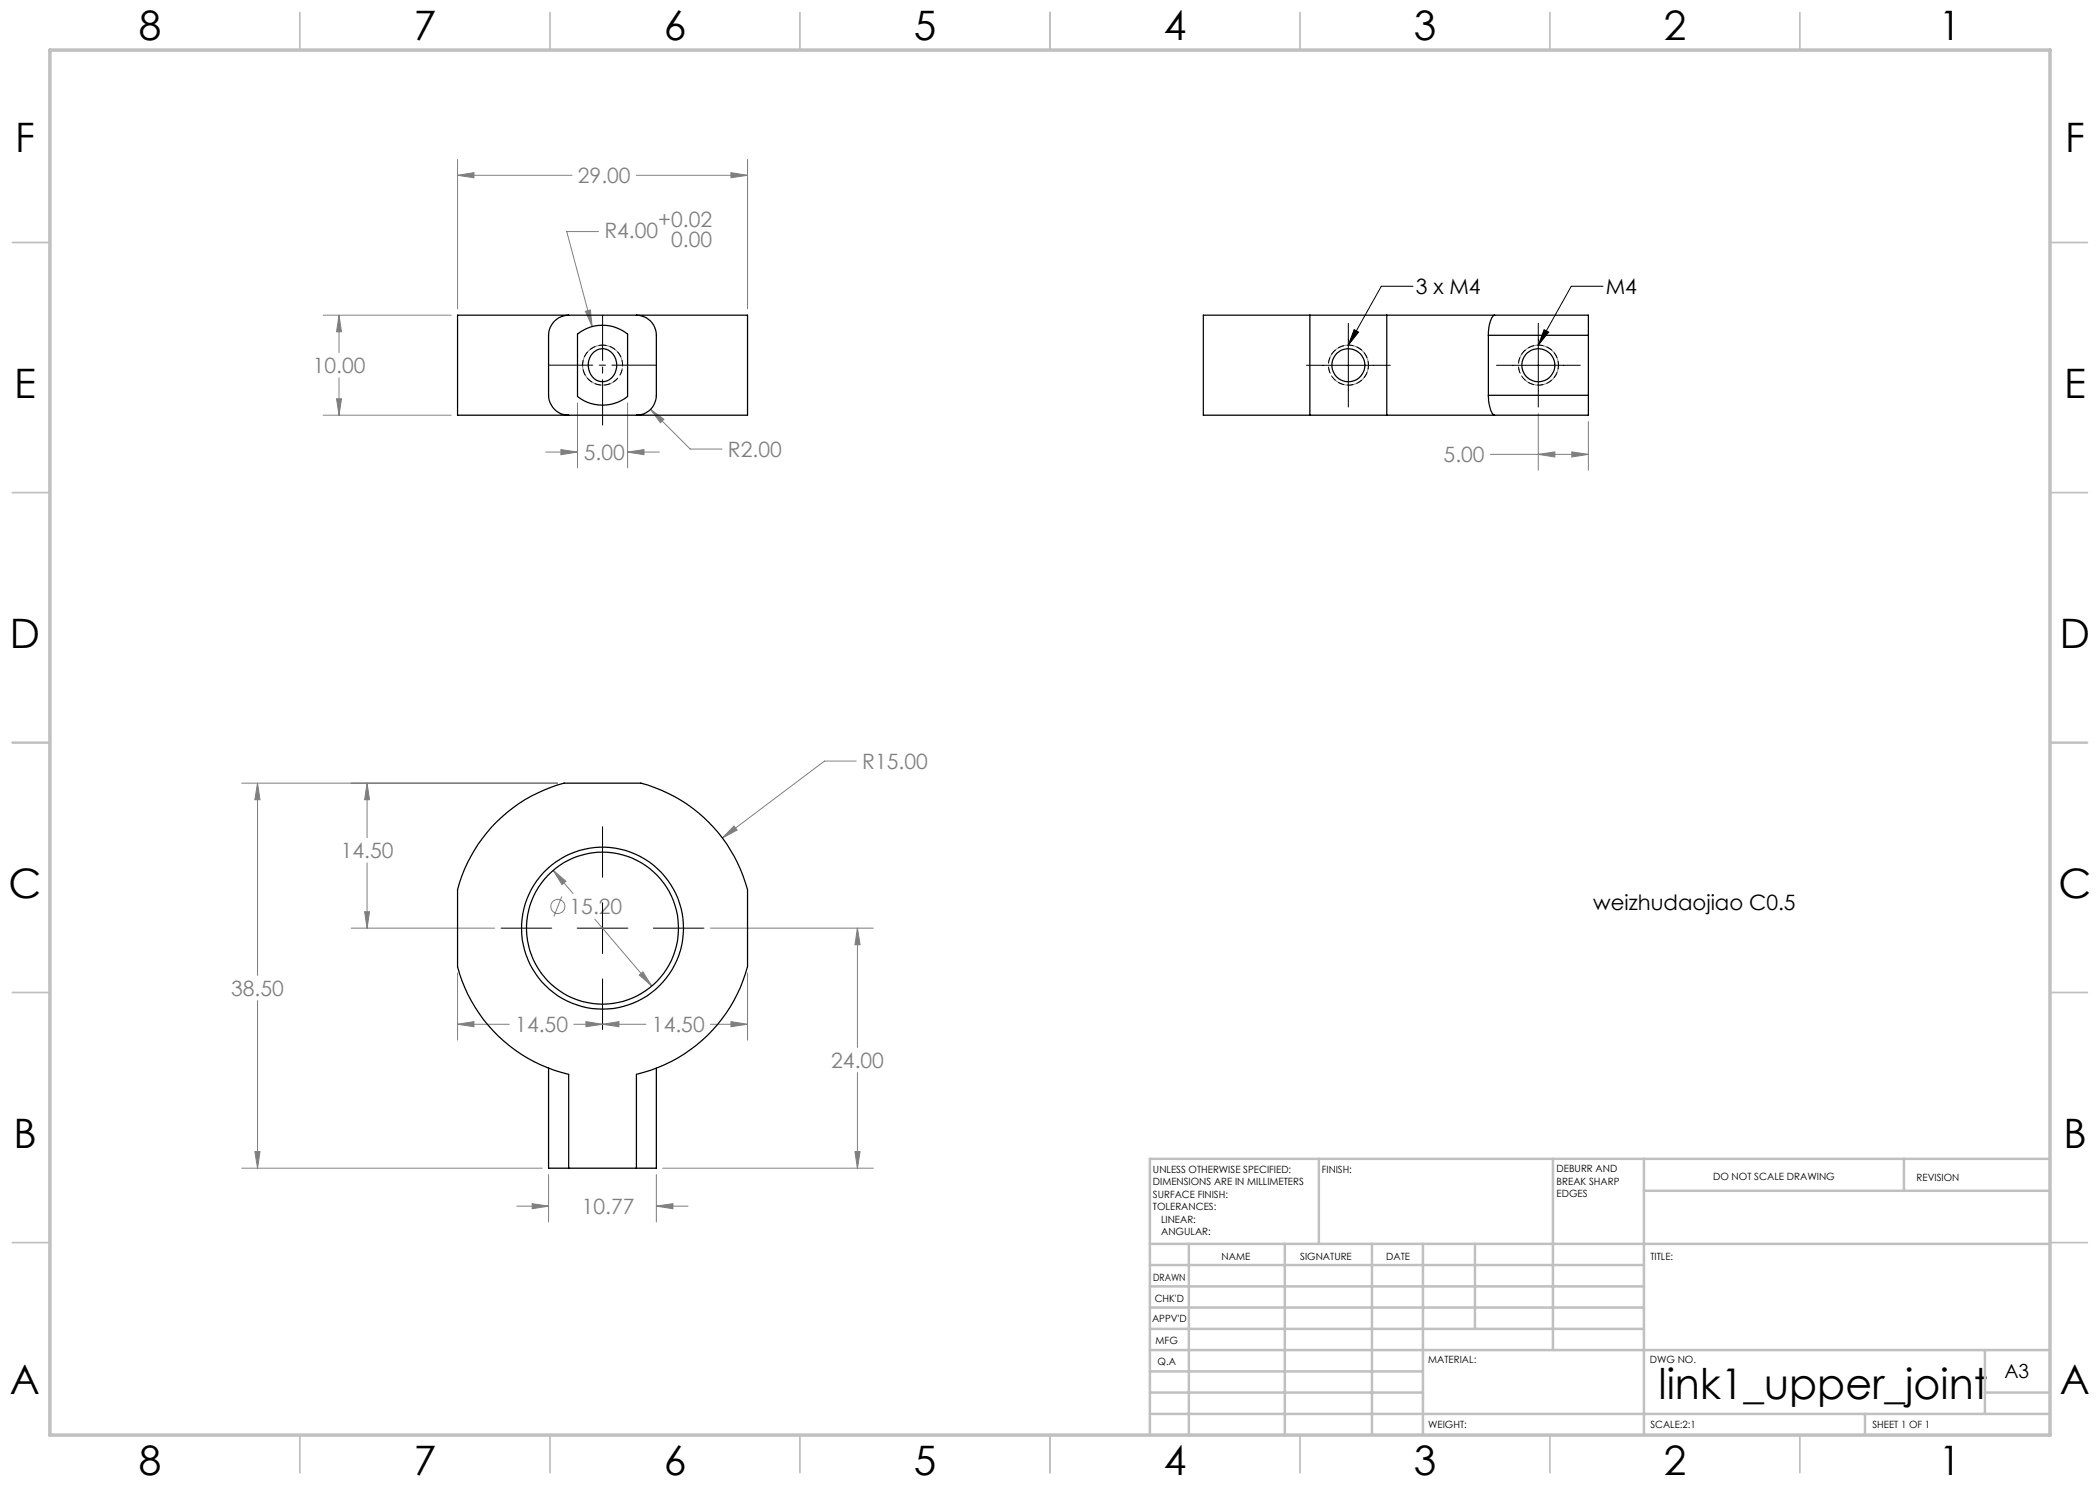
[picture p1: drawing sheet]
<svg xmlns="http://www.w3.org/2000/svg" width="420mm" height="297mm" viewBox="0 0 420 297" stroke-linecap="round" stroke-linejoin="round" font-family="sans-serif">
<g fill="none" stroke="#808080" stroke-width=".2">
<path d="M91.5 35.1l3.3-.6v1.1zM91.5 31.9v29.9M91.5 35.1h22.9M127.3 35.1h22.2M146.2 34.5l3.3 .6-3.3 .5zM149.5 31.9v29.9M119.7 46.3h-6.4l5.1 19M64.6 63h25.6M67.3 79.8h1l-.5 3.2zM67.8 63l.5 3.4h-1zM67.8 63v7.5M67.8 75.6v7.4"/>
<path d="M117.1 62.3l1-.3 .3 3.3zM64.6 83h25.6M109.1 90.4h6.4M112.2 89.9l3.3 .5-3.3 .5zM115.5 80.6v13M125.5 90.4l3.3-.5v1zM125.5 80.6v13M125.5 90.4h6.4M130.1 81.9l2.7 2-.7 .7zM130.1 81.9l7.9 7.9h6.4M298.1 90.9h19.6M307.7 82.7v11.3"/>
<path d="M307.7 90.9l3.3-.5v1zM314.4 90.4l3.3 .5-3.3 .5zM317.7 84.3v9.7M48.3 156.6h63.2M51.5 156.6l.5 3.3h-1zM51.5 156.6v38.5M73.4 156.6l.5 3.3h-1zM73.4 156.6v10.9M171.2 152.2h-6.3l-20.4 15.4M73.4 172.6v13M110.6 174.1l2.6 2.1-.8 .7zM110.6 174.1l4 4.6"/>
<path d="M112.4 179.3l-1.6 4M146.8 165.2l.6 .8-2.9 1.6zM70.2 185.6h28.8M72.9 182.3h1l-.5 3.3zM91.5 194.6v13.4M119 183.8l11.4 13.4M127.8 195l.8-.6 1.8 2.8zM142.1 185.6h32.6M149.5 194.6v13.4M171.5 185.6l.5 3.3h-1zM171.5 185.6v23.9M51.5 200.1v33.5"/>
<path d="M91.5 204.9l3.3-.6v1zM91.5 204.9h10.3M114.8 204.9h14.4M117.2 204.3l3.3 .6-3.3 .4zM120.5 204.9l3.3-.6v1zM142.1 204.9h7.4M146.2 204.3l3.3 .6-3.3 .4zM171.5 214.5v19.1M48.3 233.6h60.1M51 230.3h1l-.5 3.3zM109.7 234.9v9.5M131.3 234.9v9.5"/>
<path d="M132.5 233.6h42.2M171 230.3h1l-.5 3.3zM103.4 241.2h6.3M106.4 240.7l3.3 .5-3.3 .6zM131.3 241.2l3.3-.5v1.1zM131.3 241.2h6.3"/>
<circle cx="111.6" cy="181.3" r="1.41"/>
</g>
<path d="M116.7 71.9a4 4 0 0 1 6.7-1.7 4 4 0 0 1-1.8 6.7 4 4 0 0 1-5-4.8l.1-.2M273.5 71.9a4 4 0 0 0-6.7-1.7 4 4 0 0 0 1.8 6.7 4 4 0 0 0 5-4.8l-.1-.2M311.5 71.9a4 4 0 0 0-6.7-1.7 4 4 0 0 0 1.8 6.7 4 4 0 0 0 5-4.8l-.1-.2" fill="none" stroke="#808080" stroke-width=".2" stroke-dasharray="15.2 1.3 1.3 1.3" stroke-dashoffset="4.6" stroke-linecap="butt"/>
<path d="M120.5 69a4 4 0 0 0-3.5 5.9 4 4 0 0 0 6.9 .3 4 4 0 0 0-3.1-6.2h-.3M273.7 73a4 4 0 0 1-5.9 3.5 4 4 0 0 1-.3-6.8 4 4 0 0 1 6.2 3v.3M311.7 73a4 4 0 0 1-5.9 3.5 4 4 0 0 1-.3-6.8 4 4 0 0 1 6.2 3v.3" fill="none" stroke="#000" stroke-width=".2" stroke-dasharray="1.3 .6" stroke-dashoffset=".5" stroke-linecap="butt"/>
<g fill="none" stroke="#000" stroke-width=".2">
<path d="M282.6 57.3h-6.3l-6.6 11.7M320.6 57.3h-6.3l-6.6 11.7M261.3 73.1h16.8M269.7 64.7v16.7M270.8 65.9l.9 .5-2 2.6zM299.3 73.1h16.8M307.7 64.7v16.7M308.8 65.9l.9 .5-2 2.6zM120.5 165.3v10.2M100.2 185.6h10.1M115.4 185.6h10.2M120.5 180.5v10.2"/>
<path d="M120.5 195.8v10.1M130.7 185.6h10.1"/>
</g>
<path d="M109.7 73h21.5" fill="none" stroke="#000" stroke-width=".2" stroke-dasharray="15.2 1.3 1.3 1.3" stroke-dashoffset="6.4"/>
<path d="M120.5 63v22" fill="none" stroke="#000" stroke-width=".2" stroke-dasharray="15.2 1.3 1.3 1.3" stroke-dashoffset="6.2"/>
<g fill="none" stroke="#c0c0c0" stroke-width=".35">
<path d="M60 2.5v7.5M110 2.5v7.5M160 2.5v7.5M210 2.5v7.5M260 2.5v7.5M310 2.5v7.5M360 2.5v7.5M2.5 48.5h7.5M410 48.5h7.5M2.5 98.5h7.5M410 98.5h7.5M2.5 148.5h7.5"/>
<path d="M410 148.5h7.5M2.5 198.5h7.5M410 198.5h7.5M2.5 248.5h7.5M410 248.5h7.5M60 287v7.5M110 287v7.5M160 287v7.5M210 287v7.5M260 287v7.5M310 287v7.5M360 287v7.5"/>
</g>
<g fill="none" stroke="#c0c0c0" stroke-width=".5">
<path d="M263.8 231.8v17M310.6 231.8v38.2M328.8 231.8v55.2M328.8 238.2h81.2M380.8 231.8v6.4M410 231.8h-180v55.2M230 248.8h180M230 257.3h98.8M230 253h98.8M237.8 248.8v38.2M257 248.8v38.2M274.4 248.8v38.2"/>
<path d="M284.6 248.8v38.2M295 248.8v17M230 265.8h98.8M230 261.5h98.8M230 278.5h54.6M230 274.3h54.6M230 270h180M397 278.5h13M397 270v12.8M230 282.8h180M373 282.8v4.2"/>
</g>
<path d="M10 10h400v277h-400z" fill="none" stroke="#c0c0c0" stroke-width=".7"/>
<path d="M67.8 63l.5 3.4h-1zM67.3 79.8h1l-.5 3.2zM117.1 62.3l1.3 3-.3-3.3zM112.2 89.9l3.3 .5-3.3 .5zM125.5 90.4l3.3-.5v1zM130.1 81.9l2 2.7 .7-.7zM91.5 35.1l3.3-.6v1.1zM146.2 34.5l3.3 .6-3.3 .5zM91.5 204.9l3.3-.6v1zM117.2 204.3l3.3 .6-3.3 .4zM146.8 165.2l-2.3 2.4 2.9-1.6zM171 230.3h1l-.5 3.3zM171.5 185.6l.5 3.3h-1zM127.8 195l2.6 2.2-1.8-2.8zM110.6 174.1l1.8 2.8 .8-.7zM73.4 156.6l.5 3.3h-1zM72.9 182.3h1l-.5 3.3zM120.5 204.9l3.3-.6v1zM146.2 204.3l3.3 .6-3.3 .4zM106.4 240.7l3.3 .5-3.3 .6zM131.3 241.2l3.3-.5v1.1zM51.5 156.6l.5 3.3h-1zM51 230.3h1l-.5 3.3zM314.4 90.4l3.3 .5-3.3 .5zM307.7 90.9l3.3-.5v1z" fill="#808080"/>
<path d="M270.8 65.9l.9 .5-2 2.6zM308.8 65.9l.9 .5-2 2.6z" fill="#000"/>
<g fill="none" stroke="#000" stroke-width=".25">
<path d="M113.7 63a4 4 0 0 0-4 4.1v12a4 4 0 0 0 4 3.9M113.7 63h-22.2v20h22.2M113.7 63h13.6M115.5 66.8a8 8 0 0 1 10 0v12.5a8.1 8.1 0 0 1-10 0zM118.8 70.4a2.75 2.75 0 0 1 2.9-.4 2.75 2.75 0 0 1 1.6 2.5 3.1 3.1 0 0 1-3.2 3.8 3.5 3.5 0 0 1-1.3-5.9zM127.3 63a4 4 0 0 1 4 4.1v12a4 4 0 0 1-4 3.9M127.3 63h22.2v20h-22.2M262 63h-21.3v20h21.3M262 63h15.4M262 63v20M277.4 63h21.5M277.4 63v20"/>
<path d="M297.7 79.1a5.4 5.4 0 0 0 1.1 3.9h.1M297.7 67.1v12M297.7 67.1h20M297.7 79.1h20M298.9 63l-.1 .1a5.7 5.7 0 0 0-1.1 4M298.9 63h18.8v4.1M317.7 79.1v3.9h-18.8M317.7 67.1v12M113.7 83h13.6M262 83h15.4M277.4 83h21.5M109.7 213.6v20h4"/>
<path d="M131.3 213.6v20h-4M113.7 233.6v-18.7a30 30 0 0 1-22.2-21.6v-15.4a29.9 29.9 0 0 1 21.3-21.3h15.4a30.1 30.1 0 0 1 21.3 21.3v15.4a30 30 0 0 1-22.2 21.6v18.7M113.7 233.6h13.6"/>
<circle cx="269.7" cy="73" r="3.3"/>
<circle cx="307.7" cy="73" r="3.3"/>
<circle cx="120.5" cy="185.6" r="16.2"/>
<circle cx="120.5" cy="185.6" r="15.2"/>
</g>
<text font-size="8.5" x="331.7" y="279.7">link1_upper_joint</text>
<g font-size="8.1">
<text x="27.8" y="8">8</text>
<text x="82.8" y="8">7</text>
<text x="132.8" y="8">6</text>
<text x="182.8" y="8">5</text>
<text x="232.8" y="8">4</text>
<text x="282.8" y="8">3</text>
<text x="332.8" y="8">2</text>
<text x="387.8" y="8">1</text>
<text x="3" y="30.4">F</text>
<text x="413" y="30.4">F</text>
<text x="2.8" y="79.6">E</text>
<text x="412.8" y="79.6">E</text>
<text x="2" y="129.6">D</text>
<text x="412" y="129.6">D</text>
<text x="1.7" y="179.6">C</text>
<text x="411.7" y="179.6">C</text>
<text x="2.7" y="229.6">B</text>
<text x="412.7" y="229.6">B</text>
<text x="2" y="278.9">A</text>
<text x="412" y="278.9">A</text>
<text x="27.8" y="295">8</text>
<text x="82.8" y="295">7</text>
<text x="132.8" y="295">6</text>
<text x="182.8" y="295">5</text>
<text x="232.8" y="295">4</text>
<text x="282.8" y="295">3</text>
<text x="332.8" y="295">2</text>
<text x="387.8" y="295">1</text>
</g>
<g font-size="4.2" fill="#808080">
<text x="115.6" y="36.6">29.00</text>
<text x="120.9" y="47.6">R4.00</text>
<text x="131.7" y="45.4">+0.02</text>
<text x="134.2" y="49.5">0.00</text>
<text x="62.5" y="74.6">10.00</text>
<text x="116.8" y="92">5.00</text>
<text x="145.6" y="91.4">R2.00</text>
<text x="288.7" y="92.5">5.00</text>
<text x="172.4" y="153.8">R15.00</text>
<text x="68.2" y="171.6">14.50</text>
<text x="113.9" y="182.8">15.20</text>
<text x="46.2" y="199.2">38.50</text>
<text x="103.1" y="206.4">14.50</text>
<text x="130.4" y="206.4">14.50</text>
<text x="166.2" y="213.6">24.00</text>
<text x="116.4" y="242.8">10.77</text>
</g>
<g font-size="4.2">
<text x="283.2" y="58.8">3 x M4</text>
<text x="321.2" y="58.8">M4</text>
<text x="318.7" y="181.9">weizhudaojiao C0.5</text>
</g>
<text font-size="3.9" x="400.9" y="275.5">A3</text>
<g font-size="2">
<text x="230.6" y="234.6">UNLESS OTHERWISE SPECIFIED:</text>
<text x="230.6" y="237.1">DIMENSIONS ARE IN MILLIMETERS</text>
<text x="230.6" y="239.6">SURFACE FINISH:</text>
<text x="264.4" y="234.6">FINISH:</text>
<text x="311.3" y="234.5">DEBURR AND</text>
<text x="311.3" y="237">BREAK SHARP</text>
<text x="311.3" y="239.5">EDGES</text>
<text x="342.6" y="236">DO NOT SCALE DRAWING</text>
<text x="383.3" y="236.2">REVISION</text>
<text x="230.6" y="242.1">TOLERANCES:</text>
<text x="232.2" y="244.6">LINEAR:</text>
<text x="232.2" y="247.1">ANGULAR:</text>
<text x="244.3" y="252">NAME</text>
<text x="260" y="251.9">SIGNATURE</text>
<text x="277.2" y="251.9">DATE</text>
<text x="330.1" y="251.9">TITLE:</text>
<text x="230.6" y="256.1">DRAWN</text>
<text x="230.9" y="260.3">CHK'D</text>
<text x="230.4" y="264.4">APPV'D</text>
<text x="231.1" y="268.8">MFG</text>
<text x="231.5" y="273">Q.A</text>
<text x="285.6" y="272.5">MATERIAL:</text>
<text x="330" y="272.5">DWG NO.</text>
<text x="285.6" y="285.5">WEIGHT:</text>
<text x="330.1" y="285.6">SCALE:2:1</text>
<text x="374.5" y="285.6">SHEET 1 OF 1</text>
</g>
</svg>
